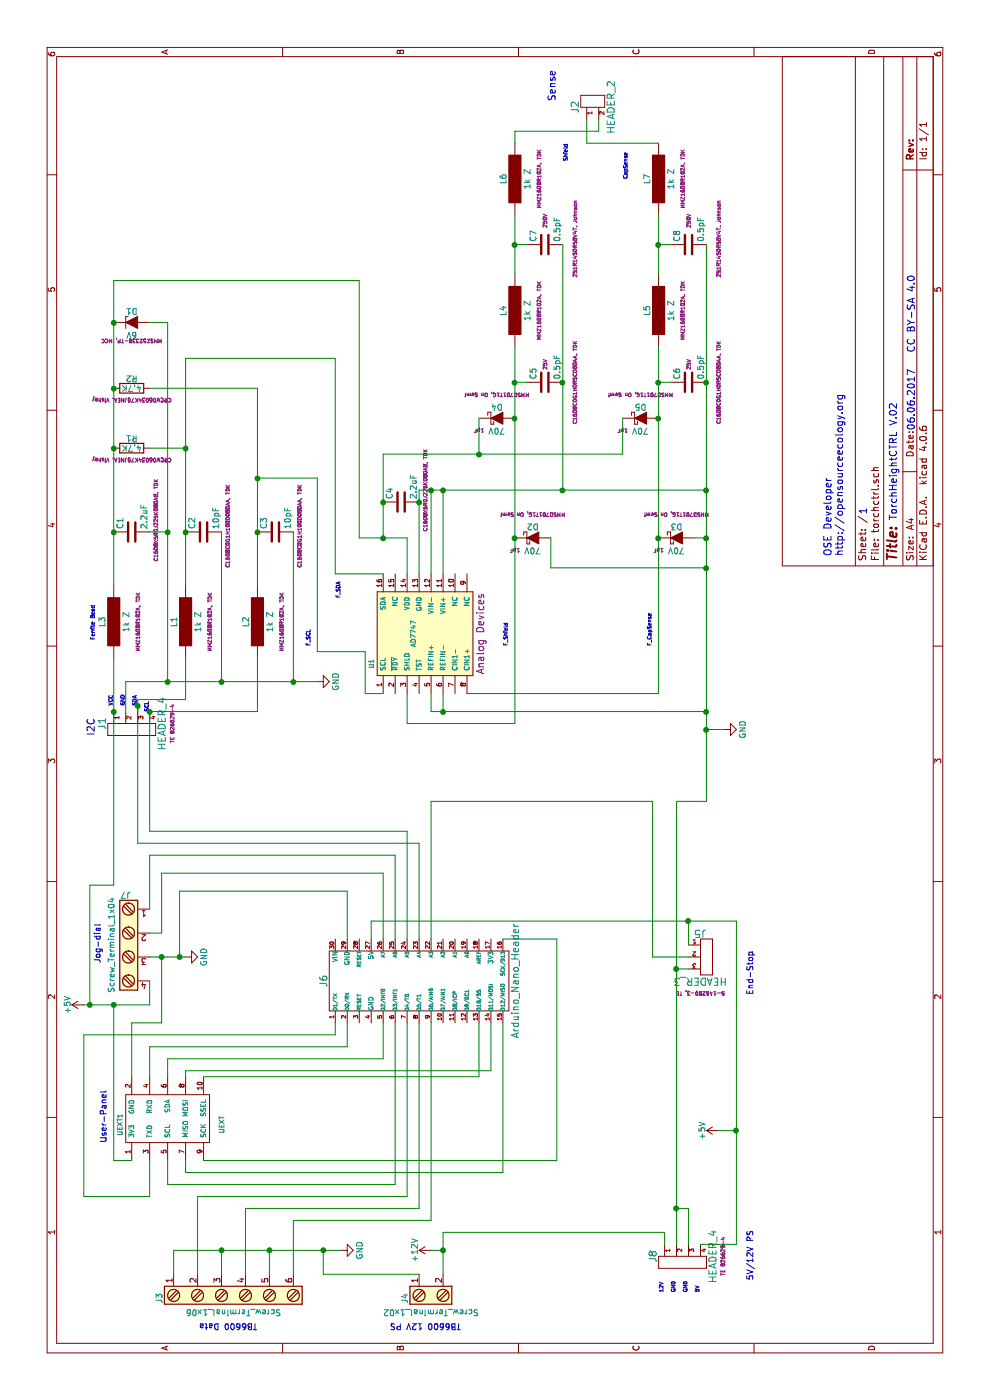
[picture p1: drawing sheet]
EESchema Schematic File Version 2
LIBS:power
LIBS:device
LIBS:transistors
LIBS:conn
LIBS:linear
LIBS:regul
LIBS:74xx
LIBS:cmos4000
LIBS:adc-dac
LIBS:memory
LIBS:xilinx
LIBS:microcontrollers
LIBS:dsp
LIBS:microchip
LIBS:analog_switches
LIBS:motorola
LIBS:texas
LIBS:intel
LIBS:audio
LIBS:interface
LIBS:digital-audio
LIBS:philips
LIBS:display
LIBS:cypress
LIBS:siliconi
LIBS:opto
LIBS:atmel
LIBS:contrib
LIBS:valves
LIBS:arduino
LIBS:w_connectors
LIBS:ad7747
LIBS:arduino_nano_header
LIBS:diy_rcl
LIBS:rc-master-smd
LIBS:uext
LIBS:torchctrl-cache
EELAYER 25 0
EELAYER END
$Descr A4 11693 8268
encoding utf-8
Sheet 1 1
Title ""
Date ""
Rev ""
Comp ""
Comment1 ""
Comment2 ""
Comment3 ""
Comment4 ""
$EndDescr
Text Notes 7350 7500 0    60   ~ 0
TorchHeightCTRL V.02
Text Notes 8100 7650 0    60   ~ 0
06.06.2017
Text Notes 7400 7250 0    60   ~ 0
1
Text Notes 7050 7050 0    60   ~ 0
OSE Developer\nhttp://opensourceecology.org
Text Notes 8750 7650 0    60   ~ 0
CC BY-SA 4.0
$Comp
L AD7747 U1
U 1 1
P 6400 3450
F 0 "U1" H 6150 3800 40  0000 C CNN
F 1 "AD7747" H 6400 3450 40  0000 C CNN
F 2 "w_smd_dil:tssop-16" H 6400 3350 35  0001 C CIN
F 3 "www.analog.com/media/en/technical-documentation/data-sheets/AD7747.pdf" H 6400 3450 60  0001 L TNN
F 4 "Analog Devices" H 6400 2859 60  0000 C BNN "Typ"
	1    6400 3450
	1    0    0    -1  
$EndComp
$Comp
L HEADER_4 J1
U 1 1
P 5650 1100
F 0 "J1" H 5650 1350 60  0000 C CNN
F 1 "HEADER_4" H 5650 850 60  0000 C CNN
F 2 "Pin_Headers:Pin_Header_Straight_1x04" H 5650 1100 60  0001 C BNN
F 3 "" H 5650 1100 60  0001 C CNN
F 4 "TE 826629-4" H 5650 746 31  0000 C BNN "Type"
	1    5650 1100
	-1   0    0    -1  
$EndComp
$Comp
L L_EU L3
U 1 1
P 6500 950
F 0 "L3" V 6400 950 50  0000 C CNN
F 1 "1k Z" V 6600 950 50  0000 C CNN
F 2 "w_smd_resistors:r_0603" H 6500 950 60  0001 C CNN
F 3 "" H 6500 950 60  0001 C CNN
F 4 "MMZ1608R102A, TDK" V 6700 950 31  0000 C CNN "type"
F 5 "Ferrite Bead" V 6500 950 31  0001 C CNN "Feld5"
	1    6500 950 
	0    1    1    0   
$EndComp
$Comp
L L_EU L1
U 1 1
P 6500 1550
F 0 "L1" V 6400 1550 50  0000 C CNN
F 1 "1k Z" V 6600 1550 50  0000 C CNN
F 2 "w_smd_resistors:r_0603" H 6500 1550 60  0001 C CNN
F 3 "" H 6500 1550 60  0001 C CNN
F 4 "MMZ1608R102A, TDK" V 6700 1550 31  0000 C CNN "type"
F 5 "Ferrite Bead" V 6500 1550 31  0001 C CNN "Feld5"
	1    6500 1550
	0    1    1    0   
$EndComp
$Comp
L L_EU L2
U 1 1
P 6500 2150
F 0 "L2" V 6400 2150 50  0000 C CNN
F 1 "1k Z" V 6600 2150 50  0000 C CNN
F 2 "w_smd_resistors:r_0603" H 6500 2150 60  0001 C CNN
F 3 "" H 6500 2150 60  0001 C CNN
F 4 "MMZ1608R102A, TDK" V 6700 2150 31  0000 C CNN "type"
F 5 "Ferrite Bead" V 6500 2150 31  0001 C CNN "Feld5"
	1    6500 2150
	0    1    1    0   
$EndComp
$Comp
L L_EU L4
U 1 1
P 9100 4300
F 0 "L4" V 9000 4300 50  0000 C CNN
F 1 "1k Z" V 9200 4300 50  0000 C CNN
F 2 "w_smd_resistors:r_0603" H 9100 4300 60  0001 C CNN
F 3 "" H 9100 4300 60  0001 C CNN
F 4 "MMZ1608R102A, TDK" V 9300 4300 31  0000 C CNN "type"
F 5 "Ferrite Bead" V 9100 4300 31  0001 C CNN "Feld5"
	1    9100 4300
	0    1    1    0   
$EndComp
$Comp
L L_EU L5
U 1 1
P 9100 5500
F 0 "L5" V 9000 5500 50  0000 C CNN
F 1 "1k Z" V 9200 5500 50  0000 C CNN
F 2 "w_smd_resistors:r_0603" H 9100 5500 60  0001 C CNN
F 3 "" H 9100 5500 60  0001 C CNN
F 4 "MMZ1608R102A, TDK" V 9300 5500 31  0000 C CNN "type"
F 5 "Ferrite Bead" V 9100 5500 31  0001 C CNN "Feld5"
	1    9100 5500
	0    1    1    0   
$EndComp
$Comp
L L_EU L7
U 1 1
P 10200 5500
F 0 "L7" V 10100 5500 50  0000 C CNN
F 1 "1k Z" V 10300 5500 50  0000 C CNN
F 2 "w_smd_resistors:r_0603" H 10200 5500 60  0001 C CNN
F 3 "" H 10200 5500 60  0001 C CNN
F 4 "MMZ1608R102A, TDK" V 10400 5500 31  0000 C CNN "type"
F 5 "Ferrite Bead" V 10200 5500 31  0001 C CNN "Feld5"
	1    10200 5500
	0    1    1    0   
$EndComp
$Comp
L L_EU L6
U 1 1
P 10200 4300
F 0 "L6" V 10100 4300 50  0000 C CNN
F 1 "1k Z" V 10300 4300 50  0000 C CNN
F 2 "w_smd_resistors:r_0603" H 10200 4300 60  0001 C CNN
F 3 "" H 10200 4300 60  0001 C CNN
F 4 "MMZ1608R102A, TDK" V 10400 4300 31  0000 C CNN "type"
F 5 "Ferrite Bead" V 10200 4300 31  0001 C CNN "Feld5"
	1    10200 4300
	0    1    1    0   
$EndComp
$Comp
L C C1
U 1 1
P 7250 1100
F 0 "C1" H 7275 1200 50  0000 L CNN
F 1 "2.2uF" H 7275 1000 50  0000 L CNN
F 2 "w_smd_cap:c_0603" H 7288 950 50  0001 C CNN
F 3 "" H 7250 1100 50  0000 C CNN
F 4 "C1608X5R0J225K080AB, TDK" H 7350 900 31  0000 C CNN "Feld4"
	1    7250 1100
	1    0    0    -1  
$EndComp
$Comp
L C C2
U 1 1
P 7250 1700
F 0 "C2" H 7275 1800 50  0000 L CNN
F 1 "10pF" H 7275 1600 50  0000 L CNN
F 2 "w_smd_cap:c_0603" H 7288 1550 50  0001 C CNN
F 3 "" H 7250 1700 50  0000 C CNN
F 4 "C1608C0G1H100D080AA, TDK" H 7300 1500 31  0000 C CNN "Feld4"
	1    7250 1700
	1    0    0    -1  
$EndComp
$Comp
L C C3
U 1 1
P 7250 2300
F 0 "C3" H 7275 2400 50  0000 L CNN
F 1 "10pF" H 7275 2200 50  0000 L CNN
F 2 "w_smd_cap:c_0603" H 7288 2150 50  0001 C CNN
F 3 "" H 7250 2300 50  0000 C CNN
F 4 "C1608C0G1H100D080AA, TDK" H 7300 2100 31  0000 C CNN "Feld4"
	1    7250 2300
	1    0    0    -1  
$EndComp
$Comp
L R R1
U 1 1
P 7950 1100
F 0 "R1" V 8030 1100 50  0000 C CNN
F 1 "4.7K" V 7950 1100 50  0000 C CNN
F 2 "w_smd_resistors:r_0603" V 7880 1100 50  0001 C CNN
F 3 "" H 7950 1100 50  0000 C CNN
F 4 "CRCW06034K70JNEA, Vishay" V 7850 1100 31  0000 C CNN "Feld4"
	1    7950 1100
	1    0    0    -1  
$EndComp
$Comp
L R R2
U 1 1
P 8450 1100
F 0 "R2" V 8530 1100 50  0000 C CNN
F 1 "4.7K" V 8450 1100 50  0000 C CNN
F 2 "w_smd_resistors:r_0603" V 8380 1100 50  0001 C CNN
F 3 "" H 8450 1100 50  0000 C CNN
F 4 "CRCW06034K70JNEA, Vishay" V 8350 1100 31  0000 C CNN "Feld4"
	1    8450 1100
	1    0    0    -1  
$EndComp
$Comp
L D_Zener_ALT D1
U 1 1
P 9000 1100
F 0 "D1" H 9000 1200 50  0000 C CNN
F 1 "6V" H 9000 1000 50  0000 C CNN
F 2 "w_smd_diode:sod123" H 9000 1100 50  0001 C CNN
F 3 "" H 9000 1100 50  0000 C CNN
F 4 "MMSZ52338-TP, MCC" H 9000 950 31  0000 C CNN "Feld4"
	1    9000 1100
	0    1    1    0   
$EndComp
$Comp
L C C4
U 1 1
P 7500 3350
F 0 "C4" H 7525 3450 50  0000 L CNN
F 1 "2.2uF" H 7525 3250 50  0000 L CNN
F 2 "w_smd_cap:c_0603" H 7538 3200 50  0001 C CNN
F 3 "" H 7500 3350 50  0000 C CNN
F 4 "C1608X5R0J225K080AB, TDK" H 7600 3150 31  0000 C CNN "Feld4"
	1    7500 3350
	1    0    0    -1  
$EndComp
$Comp
L D_Schottky_ALT D2
U 1 1
P 7200 4450
F 0 "D2" H 7200 4550 50  0000 C CNN
F 1 "70V" H 7200 4350 50  0000 C CNN
F 2 "w_smd_diode:sod123" H 7200 4450 50  0001 C CNN
F 3 "" H 7200 4450 50  0000 C CNN
F 4 "MMSD701T1G, On Semi" H 7200 4650 31  0000 C CNN "Feld4"
F 5 "1pF" H 7050 4350 31  0000 C CNN "Feld5"
	1    7200 4450
	0    1    1    0   
$EndComp
$Comp
L D_Schottky_ALT D3
U 1 1
P 7200 5650
F 0 "D3" H 7200 5750 50  0000 C CNN
F 1 "70V" H 7200 5550 50  0000 C CNN
F 2 "w_smd_diode:sod123" H 7200 5650 50  0001 C CNN
F 3 "" H 7200 5650 50  0000 C CNN
F 4 "MMSD701T1G, On Semi" H 7200 5850 31  0000 C CNN "Feld4"
F 5 "1pF" H 7050 5550 31  0000 C CNN "Feld5"
	1    7200 5650
	0    1    1    0   
$EndComp
$Comp
L D_Schottky_ALT D4
U 1 1
P 8200 4150
F 0 "D4" H 8200 4250 50  0000 C CNN
F 1 "70V" H 8200 4050 50  0000 C CNN
F 2 "w_smd_diode:sod123" H 8200 4150 50  0001 C CNN
F 3 "" H 8200 4150 50  0000 C CNN
F 4 "MMSD701T1G, On Semi" H 8200 4350 31  0000 C CNN "Feld4"
F 5 "1pF" H 8050 4050 31  0000 C CNN "Feld5"
	1    8200 4150
	0    1    1    0   
$EndComp
$Comp
L D_Schottky_ALT D5
U 1 1
P 8200 5350
F 0 "D5" H 8200 5450 50  0000 C CNN
F 1 "70V" H 8200 5250 50  0000 C CNN
F 2 "w_smd_diode:sod123" H 8200 5350 50  0001 C CNN
F 3 "" H 8200 5350 50  0000 C CNN
F 4 "MMSD701T1G, On Semi" H 8200 5550 31  0000 C CNN "Feld4"
F 5 "1pF" H 8050 5250 31  0000 C CNN "Feld5"
	1    8200 5350
	0    1    1    0   
$EndComp
$Comp
L C C5
U 1 1
P 8500 4550
F 0 "C5" H 8525 4650 50  0000 L CNN
F 1 "0.5pF" H 8525 4450 50  0000 L CNN
F 2 "w_smd_cap:c_0603" H 8538 4400 50  0001 C CNN
F 3 "" H 8500 4550 50  0000 C CNN
F 4 "C1608C0G1H0RSCO80AA, TDK" H 8500 4300 31  0000 C CNN "Feld4"
F 5 "25V" H 8650 4550 31  0000 C CNN "Feld5"
	1    8500 4550
	1    0    0    -1  
$EndComp
$Comp
L C C6
U 1 1
P 8500 5750
F 0 "C6" H 8525 5850 50  0000 L CNN
F 1 "0.5pF" H 8525 5650 50  0000 L CNN
F 2 "w_smd_cap:c_0603" H 8538 5600 50  0001 C CNN
F 3 "" H 8500 5750 50  0000 C CNN
F 4 "C1608C0G1H0RSCO80AA, TDK" H 8500 5500 31  0000 C CNN "Feld4"
F 5 "25V" H 8650 5750 31  0000 C CNN "Feld5"
	1    8500 5750
	1    0    0    -1  
$EndComp
$Comp
L C C7
U 1 1
P 9650 4550
F 0 "C7" H 9675 4650 50  0000 L CNN
F 1 "0.5pF" H 9675 4450 50  0000 L CNN
F 2 "w_smd_cap:c_0603" H 9688 4400 50  0001 C CNN
F 3 "" H 9650 4550 50  0000 C CNN
F 4 "251R14S0R5BV4T, Johnson" H 9700 4300 31  0000 C CNN "Feld4"
F 5 "250V" H 9850 4550 31  0000 C CNN "Feld5"
	1    9650 4550
	1    0    0    -1  
$EndComp
$Comp
L C C8
U 1 1
P 9650 5750
F 0 "C8" H 9675 5850 50  0000 L CNN
F 1 "0.5pF" H 9675 5650 50  0000 L CNN
F 2 "w_smd_cap:c_0603" H 9688 5600 50  0001 C CNN
F 3 "" H 9650 5750 50  0000 C CNN
F 4 "251R14S0R5BV4T, Johnson" H 9700 5500 31  0000 C CNN "Feld4"
F 5 "250V" H 9850 5750 31  0000 C CNN "Feld5"
	1    9650 5750
	1    0    0    -1  
$EndComp
$Comp
L GND #PWR01
U 1 1
P 5600 6050
F 0 "#PWR01" H 5600 5800 50  0001 C CNN
F 1 "GND" H 5600 5900 50  0000 C CNN
F 2 "" H 5600 6050 50  0000 C CNN
F 3 "" H 5600 6050 50  0000 C CNN
	1    5600 6050
	1    0    0    -1  
$EndComp
$Comp
L GND #PWR02
U 1 1
P 6000 2650
F 0 "#PWR02" H 6000 2400 50  0001 C CNN
F 1 "GND" H 6000 2500 50  0000 C CNN
F 2 "" H 6000 2650 50  0000 C CNN
F 3 "" H 6000 2650 50  0000 C CNN
	1    6000 2650
	1    0    0    -1  
$EndComp
Text Notes 5550 800  0    60   ~ 0
I2C
Text Notes 6350 800  0    31   ~ 0
Ferrite Bead
Text Notes 10850 4650 0    59   ~ 0
Sense
Text Notes 10200 5250 0    31   ~ 0
CapSense
Text Notes 10350 4750 0    31   ~ 0
Shield
Text Notes 6300 4250 0    31   ~ 0
F_Shield
Text Notes 6300 5450 0    31   ~ 0
F_CapSense
Text Notes 6300 2600 0    31   ~ 0
F_SCL
Text Notes 6700 2850 0    31   ~ 0
F_SDA
Text Notes 5800 950  0    31   ~ 0
VCC
Text Notes 5800 1050 0    31   ~ 0
GND
Text Notes 5800 1150 0    31   ~ 0
SDA
Text Notes 5750 1250 0    31   ~ 0
SCL
$Comp
L Arduino_Nano_Header J6
U 1 1
P 3500 3500
F 0 "J6" H 3500 4300 60  0000 C CNN
F 1 "Arduino_Nano_Header" H 3500 2700 60  0000 C CNN
F 2 "arduino:arduino_mini" H 3500 3500 60  0001 C CNN
F 3 "" H 3500 3500 60  0000 C CNN
	1    3500 3500
	1    0    0    -1  
$EndComp
$Comp
L UEXT UEXT1
U 1 1
P 2350 1400
F 0 "UEXT1" H 2300 1800 40  0000 C CNN
F 1 "UEXT" H 2300 950 40  0000 C CNN
F 2 "w_conn_strip:vasch_strip_5x2" H 2350 1350 30  0001 C CIN
F 3 "" H 2350 1400 60  0000 C CNN
	1    2350 1400
	1    0    0    -1  
$EndComp
$Comp
L HEADER_3 J5
U 1 1
P 3700 5850
F 0 "J5" H 3700 6050 60  0000 C CNN
F 1 "HEADER_3" H 3700 5650 60  0000 C CNN
F 2 "Pin_Headers:Pin_Header_Straight_1x03" H 3700 5850 60  0001 C CNN
F 3 "" H 3700 5850 60  0001 C CNN
F 4 "5-146280-3, TE" H 3700 5550 31  0000 C CNN "Feld4"
	1    3700 5850
	0    1    1    0   
$EndComp
$Comp
L HEADER_4 J8
U 1 1
P 1200 5700
F 0 "J8" H 1200 5950 60  0000 C CNN
F 1 "HEADER_4" H 1200 5450 60  0000 C CNN
F 2 "w_conn_pc:conn_hdd_15-24-4449" H 1200 5700 60  0001 C BNN
F 3 "" H 1200 5700 60  0001 C CNN
F 4 "TE 826629-4" H 1200 5346 31  0000 C BNN "Type"
	1    1200 5700
	-1   0    0    -1  
$EndComp
$Comp
L Screw_Terminal_1x04 J7
U 1 1
P 3800 1050
F 0 "J7" H 3800 1500 50  0000 C TNN
F 1 "Screw_Terminal_1x04" V 3650 1050 50  0000 C TNN
F 2 "w_conn_mpt:mpt_0,5%2f4-2,54" H 3800 625 50  0001 C CNN
F 3 "" H 3775 1250 50  0001 C CNN
	1    3800 1050
	0    1    1    0   
$EndComp
$Comp
L Screw_Terminal_1x02 J4
U 1 1
P 850 3600
F 0 "J4" H 850 3850 50  0000 C TNN
F 1 "Screw_Terminal_1x02" V 700 3600 50  0000 C TNN
F 2 "w_conn_mpt:mpt_0,5%2f2-2,54" H 850 3375 50  0001 C CNN
F 3 "" H 825 3600 50  0001 C CNN
	1    850  3600
	1    0    0    -1  
$EndComp
$Comp
L Screw_Terminal_1x06 J3
U 1 1
P 850 1950
F 0 "J3" H 850 2600 50  0000 C TNN
F 1 "Screw_Terminal_1x06" V 700 1950 50  0000 C TNN
F 2 "w_conn_mpt:mpt_0,5%2f6-2,54" H 850 1325 50  0001 C CNN
F 3 "" H 825 2350 50  0001 C CNN
	1    850  1950
	1    0    0    -1  
$EndComp
Text Notes 3650 850  0    50   ~ 0
Jog-dial
Text Notes 650  2150 1    50   ~ 0
TB6600 Data
Text Notes 650  3850 1    50   ~ 0
TB6600 12V PS
Text Notes 2150 900  0    50   ~ 0
User-Panel
Text Notes 3750 6300 2    50   ~ 0
End-Stop
Text Notes 1000 6300 0    50   ~ 0
5V/12V PS
$Comp
L HEADER_2 J2
U 1 1
P 10800 4950
F 0 "J2" H 10800 5100 60  0000 C CNN
F 1 "HEADER_2" H 10800 4800 60  0000 C CNN
F 2 "w_conn_rf:bnc_90_1-1337543-0" H 10800 4950 31  0001 C CNN
F 3 "" H 10800 4950 31  0001 C CNN
	1    10800 4950
	1    0    0    -1  
$EndComp
Wire Wire Line
	10700 4900 10500 4900
Wire Wire Line
	10500 4900 10500 5500
Wire Wire Line
	10600 4300 10600 5000
Wire Wire Line
	10600 4300 10500 4300
Wire Wire Line
	10600 5000 10700 5000
Wire Wire Line
	9400 4300 9900 4300
Wire Wire Line
	9650 4400 9650 4300
Connection ~ 9650 4300
Wire Wire Line
	5650 4300 8800 4300
Wire Wire Line
	8500 4400 8500 4300
Connection ~ 8500 4300
Wire Wire Line
	9400 5500 9900 5500
Wire Wire Line
	9650 5600 9650 5500
Connection ~ 9650 5500
Wire Wire Line
	5900 5500 8800 5500
Wire Wire Line
	8500 5600 8500 5500
Connection ~ 8500 5500
Wire Wire Line
	6900 3500 7600 3500
Wire Wire Line
	5000 5900 9650 5900
Wire Wire Line
	7200 5800 7200 5900
Connection ~ 8500 5900
Wire Wire Line
	7600 3500 7600 5900
Connection ~ 7600 5900
Connection ~ 7500 3500
Wire Wire Line
	6900 3600 7600 3600
Connection ~ 7600 3600
Wire Wire Line
	6900 3700 7600 3700
Connection ~ 7600 3700
Wire Wire Line
	7600 4700 9650 4700
Connection ~ 7600 4700
Connection ~ 8500 4700
Wire Wire Line
	5900 3900 5900 5500
Connection ~ 8200 5500
Connection ~ 7200 5500
Wire Wire Line
	5900 3400 5650 3400
Wire Wire Line
	5650 3400 5650 4300
Connection ~ 8200 4300
Connection ~ 7200 4300
Wire Wire Line
	5900 3600 5750 3600
Wire Wire Line
	5750 3600 5750 5900
Connection ~ 7200 5900
Wire Wire Line
	5900 3700 5750 3700
Connection ~ 5750 3700
Wire Wire Line
	5600 6050 5600 5900
Connection ~ 5750 5900
Wire Wire Line
	7200 4600 6950 4600
Wire Wire Line
	6950 4600 6950 5900
Connection ~ 6950 5900
Wire Wire Line
	7200 3400 6900 3400
Wire Wire Line
	7200 3000 7200 3400
Wire Wire Line
	7200 3200 7900 3200
Wire Wire Line
	7900 3200 7900 5200
Wire Wire Line
	7900 5200 8200 5200
Connection ~ 7500 3200
Wire Wire Line
	8200 4000 7900 4000
Connection ~ 7900 4000
Wire Wire Line
	4300 950  6200 950 
Wire Wire Line
	6800 950  9350 950 
Connection ~ 7250 950 
Connection ~ 7950 950 
Connection ~ 8450 950 
Wire Wire Line
	9350 950  9350 3000
Wire Wire Line
	9350 3000 7200 3000
Connection ~ 7200 3200
Connection ~ 9000 950 
Wire Wire Line
	9000 1400 9000 1250
Wire Wire Line
	6000 1400 9000 1400
Wire Wire Line
	7250 1400 7250 1250
Connection ~ 7250 1400
Wire Wire Line
	5750 1250 5750 2150
Wire Wire Line
	5750 2150 6200 2150
Wire Wire Line
	5750 1150 5850 1150
Wire Wire Line
	5850 1150 5850 1550
Wire Wire Line
	5850 1550 6200 1550
Wire Wire Line
	5750 1050 6000 1050
Wire Wire Line
	6000 1050 6000 2650
Connection ~ 6000 1400
Wire Wire Line
	7250 1850 6000 1850
Connection ~ 6000 1850
Wire Wire Line
	7250 2450 6000 2450
Connection ~ 6000 2450
Wire Wire Line
	6800 2150 8450 2150
Wire Wire Line
	7700 2150 7700 2650
Wire Wire Line
	7700 2650 6250 2650
Wire Wire Line
	6250 2650 6250 3050
Wire Wire Line
	6250 3050 5900 3050
Wire Wire Line
	5900 3050 5900 3200
Connection ~ 7250 2150
Wire Wire Line
	6900 3200 6900 2800
Wire Wire Line
	6900 2800 8700 2800
Wire Wire Line
	8700 2800 8700 1550
Wire Wire Line
	8700 1550 6800 1550
Connection ~ 7250 1550
Wire Wire Line
	7950 1250 7950 1550
Connection ~ 7950 1550
Wire Wire Line
	8450 2150 8450 1250
Connection ~ 7700 2150
Wire Wire Line
	3850 3500 4650 3500
Wire Wire Line
	4650 3500 4650 1150
Wire Wire Line
	4650 1150 5800 1150
Connection ~ 5800 1150
Wire Wire Line
	3850 3400 4750 3400
Wire Wire Line
	4750 3400 4750 1250
Wire Wire Line
	4750 1250 5750 1250
Connection ~ 5750 1250
Wire Wire Line
	3850 3300 4550 3300
Wire Wire Line
	4550 3300 4550 1250
Wire Wire Line
	4550 1250 4100 1250
Wire Wire Line
	3850 3200 4400 3200
Wire Wire Line
	4400 3200 4400 1350
Wire Wire Line
	4400 1350 3900 1350
Wire Wire Line
	3900 1350 3900 1250
Wire Wire Line
	3700 5750 3700 5450
Wire Wire Line
	3700 5450 5000 5450
Wire Wire Line
	5000 5450 5000 3600
Wire Wire Line
	5000 3600 3850 3600
Wire Wire Line
	2700 1250 2950 1250
Wire Wire Line
	2950 1250 2950 2900
Wire Wire Line
	2950 2900 3150 2900
Wire Wire Line
	2000 1250 1700 1250
Wire Wire Line
	1700 1250 1700 700 
Wire Wire Line
	1700 700  3050 700 
Wire Wire Line
	3050 700  3050 2800
Wire Wire Line
	3050 2800 3150 2800
Wire Wire Line
	2000 1700 2000 4650
Wire Wire Line
	2000 4650 3850 4650
Wire Wire Line
	3850 4650 3850 4200
Wire Wire Line
	2700 1700 2700 4000
Wire Wire Line
	2700 4000 3150 4000
Wire Wire Line
	2700 1550 2750 1550
Wire Wire Line
	2750 1550 2750 4100
Wire Wire Line
	2750 4100 3150 4100
Wire Wire Line
	2000 1550 1900 1550
Wire Wire Line
	1900 1550 1900 4200
Wire Wire Line
	1900 4200 3150 4200
Wire Wire Line
	2700 1400 2850 1400
Wire Wire Line
	2850 1400 2850 3200
Wire Wire Line
	2850 3200 3150 3200
Wire Wire Line
	2000 1400 1800 1400
Wire Wire Line
	1800 1400 1800 3300
Wire Wire Line
	1800 3300 3150 3300
Wire Wire Line
	1050 1650 1700 1650
Wire Wire Line
	1700 1650 1700 3400
Wire Wire Line
	1700 3400 3150 3400
Wire Wire Line
	1050 2050 1600 2050
Wire Wire Line
	1600 2050 1600 3500
Wire Wire Line
	1600 3500 3150 3500
Wire Wire Line
	1050 2450 1500 2450
Wire Wire Line
	1500 2450 1500 3600
Wire Wire Line
	1500 3600 3150 3600
Text Notes 900  5550 0    31   ~ 0
12V
Text Notes 900  5650 0    31   ~ 0
GND
Text Notes 900  5750 0    31   ~ 0
GND
Text Notes 900  5850 0    31   ~ 0
5V
$Comp
L +12V #PWR?
U 1 1
P 1250 3600
F 0 "#PWR?" H 1250 3450 50  0001 C CNN
F 1 "+12V" H 1250 3740 50  0000 C CNN
F 2 "" H 1250 3600 50  0000 C CNN
F 3 "" H 1250 3600 50  0000 C CNN
	1    1250 3600
	1    0    0    -1  
$EndComp
$Comp
L +5V #PWR?
U 1 1
P 2250 6000
F 0 "#PWR?" H 2250 5850 50  0001 C CNN
F 1 "+5V" H 2250 6140 50  0000 C CNN
F 2 "" H 2250 6000 50  0000 C CNN
F 3 "" H 2250 6000 50  0000 C CNN
	1    2250 6000
	1    0    0    -1  
$EndComp
$Comp
L +5V #PWR?
U 1 1
P 3300 700
F 0 "#PWR?" H 3300 550 50  0001 C CNN
F 1 "+5V" H 3300 840 50  0000 C CNN
F 2 "" H 3300 700 50  0000 C CNN
F 3 "" H 3300 700 50  0000 C CNN
	1    3300 700 
	1    0    0    -1  
$EndComp
$Comp
L GND #PWR?
U 1 1
P 3700 1550
F 0 "#PWR?" H 3700 1300 50  0001 C CNN
F 1 "GND" H 3700 1400 50  0000 C CNN
F 2 "" H 3700 1550 50  0000 C CNN
F 3 "" H 3700 1550 50  0000 C CNN
	1    3700 1550
	1    0    0    -1  
$EndComp
Wire Wire Line
	3300 700  3300 1250
Wire Wire Line
	3300 1250 3500 1250
Wire Wire Line
	4300 950  4300 750 
Wire Wire Line
	4300 750  3300 750 
Connection ~ 3300 750 
Connection ~ 5750 950 
Wire Wire Line
	3700 1250 3700 1550
Wire Wire Line
	2700 1100 3150 1100
Wire Wire Line
	3150 1100 3150 1350
Wire Wire Line
	3150 1350 3700 1350
Connection ~ 3700 1350
Wire Wire Line
	2000 1100 2000 950 
Wire Wire Line
	2000 950  3300 950 
Connection ~ 3300 950 
$Comp
L GND #PWR?
U 1 1
P 1250 2850
F 0 "#PWR?" H 1250 2600 50  0001 C CNN
F 1 "GND" H 1250 2700 50  0000 C CNN
F 2 "" H 1250 2850 50  0000 C CNN
F 3 "" H 1250 2850 50  0000 C CNN
	1    1250 2850
	1    0    0    -1  
$EndComp
Wire Wire Line
	1050 1450 1250 1450
Wire Wire Line
	1250 1450 1250 2850
Wire Wire Line
	1050 2250 1250 2250
Connection ~ 1250 2250
Wire Wire Line
	1050 1850 1250 1850
Connection ~ 1250 1850
Wire Wire Line
	1050 3500 1050 2700
Wire Wire Line
	1050 2700 1250 2700
Connection ~ 1250 2700
Wire Wire Line
	1050 3700 1400 3700
Wire Wire Line
	1400 3700 1400 5550
Wire Wire Line
	1400 5550 1300 5550
Wire Wire Line
	1250 3600 1250 3700
Connection ~ 1250 3700
Wire Wire Line
	1300 5850 1300 6150
Wire Wire Line
	1300 6150 4000 6150
Wire Wire Line
	4000 6150 4000 3100
Wire Wire Line
	4000 5750 3800 5750
Wire Wire Line
	2250 6000 2250 6150
Connection ~ 2250 6150
Wire Wire Line
	1300 5650 5000 5650
Wire Wire Line
	5000 5650 5000 5900
Connection ~ 5600 5900
Wire Wire Line
	1300 5750 1600 5750
Wire Wire Line
	1600 5750 1600 5650
Connection ~ 1600 5650
Wire Wire Line
	3600 5750 3600 5650
Connection ~ 3600 5650
Wire Wire Line
	4000 3100 3850 3100
Connection ~ 4000 5750
Wire Wire Line
	3850 2900 4250 2900
Wire Wire Line
	4250 2900 4250 1500
Wire Wire Line
	4250 1500 3700 1500
Connection ~ 3700 1500
$EndSCHEMATC
